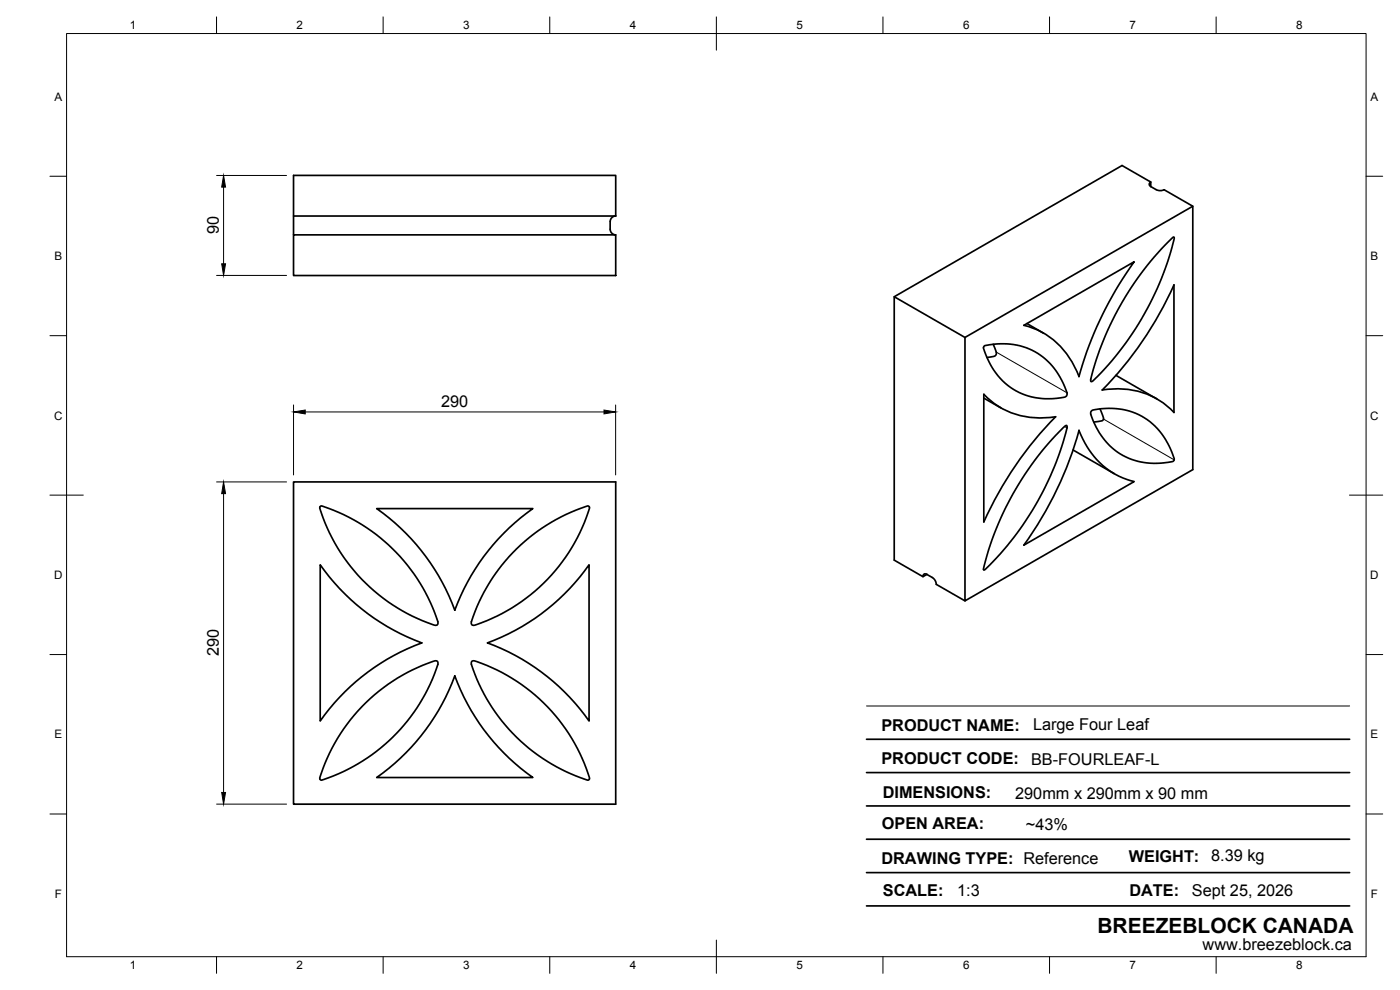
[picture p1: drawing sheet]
<svg xmlns="http://www.w3.org/2000/svg" width="420mm" height="297mm" viewBox="0 0 420 297" stroke-linecap="round" stroke-linejoin="round" font-family="sans-serif">
<!-- layer: Visible -->
<g fill="none" stroke="#000" stroke-width=".51">
<path d="M345.4 56v-1.4l-8.7-4.9-68.3 39.3v79.1l8.6 4.9 1.2-.7M345.4 56a4 4 0 0 0 3.5 1.1l.5-.2M345.4 54.6a.72 .72 0 0 0-.5 .7 .72 .72 0 0 0 .5 .7M349.4 56.9l8.6 5v79l-68.4 39.4v-79.1l68.4-39.3M88.1 70.5h96.7v12.2h-96.7zM88.1 64.8h96.7M184.8 64.8v-12.2h-96.7v17.9M184.8 64.8l-.8 .2-.8 1-.1 2.8 .5 1.2 1.2 .5M350.5 72.7l1.5-1.5h.3a86.3 86.3 0 0 1-24.7 43.3l-.2-.1a70.9 70.9 0 0 1 7.9-21.1 89.5 89.5 0 0 1 15.2-20.6zM268.4 89l21.2 12.2M307.3 97.6l33.1-19.1a108 108 0 0 0-16.6 34.5 23.7 23.7 0 0 0-16.5-15.4zM308.2 97.1l5 2.9"/>
<path d="M352.3 85.5v38.3a23.3 23.3 0 0 0-21.5-6.8 107.9 107.9 0 0 0 21.5-31.5zM295.3 118.3a23.5 23.5 0 0 0 21.5 6.7 107.9 107.9 0 0 0-21.5 31.6zM295.3 119.5l5.1 2.9M295.4 103.8a19.7 19.7 0 0 1 24.8 14.6l-.2 .5a19.7 19.7 0 0 1-24.6-13.6l-.3-.8zM298.1 103.3a4.7 4.7 0 0 1 .9 2.9l-.6 .7-2.2 .4M334.9 112.6l12.3 7.1M319.1 128.3l.8-.6 .3 .1a87.6 87.6 0 0 1-24.8 43.2h-.2a86 86 0 0 1 18.5-36.9zM322 135l12.4 7.1M323.8 129.1a23.7 23.7 0 0 0 16.6 15.4l-33.1 19.1a107.4 107.4 0 0 0 16.5-34.5zM327.5 123.3h.1a19.7 19.7 0 0 1 24.5 13.6l.2 .5a.81 .81 0 0 1-.8 1.2 19.9 19.9 0 0 1-23.8-13.3l-.4-1.2zM330.1 122.7l1.1 2.6-.1 .6-.3 .3-2.5 .4M88.1 144.6h96.7v96.7h-96.7z"/>
<path d="M96.1 152l.2-.2a53.2 53.2 0 0 1 35.1 35.2l-.2 .5-.3 .1a52.9 52.9 0 0 1-34.9-35.4zM113.1 152.6h46.8a64.8 64.8 0 0 0-23.4 30.5 64.5 64.5 0 0 0-23.4-30.5zM96.1 169.5a64.8 64.8 0 0 0 30.5 23.4 64.5 64.5 0 0 0-30.5 23.4zM155.1 164.6a51.8 51.8 0 0 1 21.5-12.8l.3 .4a52.8 52.8 0 0 1-34.9 35.4l-.4-.2-.2-.4a51.2 51.2 0 0 1 13.7-22.4zM277 173a.72 .72 0 0 1 .3-.7 .72 .72 0 0 1 .9 0l1.6 1M279.8 173.3l1 1.1 .2 .9 8.6 5M141.6 198.4l.4-.1a52.8 52.8 0 0 1 34.9 35.4 .76 .76 0 0 1-1.2 .2 53.5 53.5 0 0 1-34.3-35.1zM146.3 192.9a64.5 64.5 0 0 0 30.5-23.4v46.8a64.5 64.5 0 0 0-30.5-23.4zM108.6 212.1a50.9 50.9 0 0 1 22.3-13.8l.4 .2 .1 .3a53.1 53.1 0 0 1-35.1 35.2l-.3-.3a51.1 51.1 0 0 1 12.6-21.6zM136.5 202.8a64.5 64.5 0 0 0 23.4 30.5h-46.8a64.5 64.5 0 0 0 23.4-30.5z"/>
</g>
<!-- layer: Visible Narrow -->
<path d="M352.2 71.1l.2 .2M299 105.6l21.2 12.3M319.5 128l.7 .4M331.2 125.7l21.2 12.3" fill="none" stroke="#000" stroke-width=".3"/>
<!-- layer: BORDER -->
<g fill="none" stroke="#000" stroke-width=".3">
<path d="M20 10.1h390v276.9h-390zM65 5.1v5M115 5.1v5M165 5.1v5M215 5.1v10M265 5.1v5M315 5.1v5M365 5.1v5M15 52.9h5M410 52.9h5M15 100.7h5M410 100.7h5"/>
<path d="M15 148.6h10M405 148.6h10M15 196.4h5M410 196.4h5M15 244.2h5M410 244.2h5M65 287v5M115 287v5M165 287v5M215 282.1v9.9M265 287v5M315 287v5"/>
<path d="M365 287v5"/>
</g>
<!-- layer: TITLEBLOCK -->
<path d="M260.1 211.8h144.9" fill="none" stroke="#000" stroke-width=".3"/>
<path d="M260.1 221.8h144.9M260.1 231.8h144.9M260.1 241.8h144.9M260.1 251.8h144.9M260.1 261.8h144.9M260.1 271.8h144.9" fill="none" stroke="#000" stroke-width=".51"/>
<!-- layer: FD_Dimensions -->
<path d="M65 52.6h21M67.1 56.1v23M65 82.6h21M88.1 121.5v21M91.6 123.6h89.7M184.8 121.5v21M65 144.6h21M67.1 148.1v89.7M65 241.3h21" fill="none" stroke="#000" stroke-width=".3"/>
<path d="M67.1 52.6l.6 3.5h-1.2zM66.5 79.1h1.2l-.6 3.5zM88.1 123.6l3.5-.6v1.2zM181.3 123l3.5 .6-3.5 .6zM67.1 144.6l.6 3.5h-1.2zM66.5 237.8h1.2l-.6 3.5z" fill="#000" stroke="#000" stroke-width=".3"/>
<text font-size="6.3" x="329.4" y="279.8">BREEZEBLOCK CANADA</text>
<g font-size="4.9">
<text x="65.6" y="70.3" transform="rotate(-90 65.6 70.3)">90</text>
<text x="132.4" y="122.1">290</text>
<text x="65.6" y="197" transform="rotate(-90 65.6 197)">290</text>
<text x="264.5" y="219.4">PRODUCT NAME:</text>
<text x="310" y="219.1">Large Four Leaf</text>
<text x="264.5" y="229.4">PRODUCT CODE:</text>
<text x="309.5" y="229.5">BB-FOURLEAF-L</text>
<text x="264.9" y="239.4">DIMENSIONS:</text>
<text x="304.7" y="239.8">290mm x 290mm x 90 mm</text>
<text x="264.6" y="248.8">OPEN AREA:</text>
<text x="307.9" y="249.1">~43%</text>
<text x="264.5" y="259.1">DRAWING TYPE: Reference</text>
<text x="338.8" y="258.7">WEIGHT:</text>
<text x="363.5" y="258.4">8.39 kg</text>
<text x="264.9" y="268.7">SCALE:</text>
<text x="287.3" y="268.7">1:3</text>
<text x="339" y="268.9">DATE:</text>
<text x="357.7" y="268.7">Sept 25, 2026</text>
<text x="360.9" y="285.1">www.breezeblock.ca</text>
</g>
<g font-size="3.5">
<text x="39" y="8.8">1</text>
<text x="89" y="8.8">2</text>
<text x="139" y="8.8">3</text>
<text x="189" y="8.8">4</text>
<text x="239" y="8.8">5</text>
<text x="289" y="8.8">6</text>
<text x="339" y="8.8">7</text>
<text x="389" y="8.8">8</text>
<text x="16.3" y="30.2">A</text>
<text x="411.3" y="30.2">A</text>
<text x="16.3" y="78">B</text>
<text x="411.3" y="78">B</text>
<text x="16.2" y="125.9">C</text>
<text x="411.2" y="125.9">C</text>
<text x="16.2" y="173.7">D</text>
<text x="411.2" y="173.7">D</text>
<text x="16.3" y="221.6">E</text>
<text x="411.3" y="221.6">E</text>
<text x="16.4" y="269.4">F</text>
<text x="411.4" y="269.4">F</text>
<text x="39" y="290.8">1</text>
<text x="89" y="290.8">2</text>
<text x="139" y="290.8">3</text>
<text x="189" y="290.8">4</text>
<text x="239" y="290.8">5</text>
<text x="289" y="290.8">6</text>
<text x="339" y="290.8">7</text>
<text x="389" y="290.8">8</text>
</g>
</svg>
